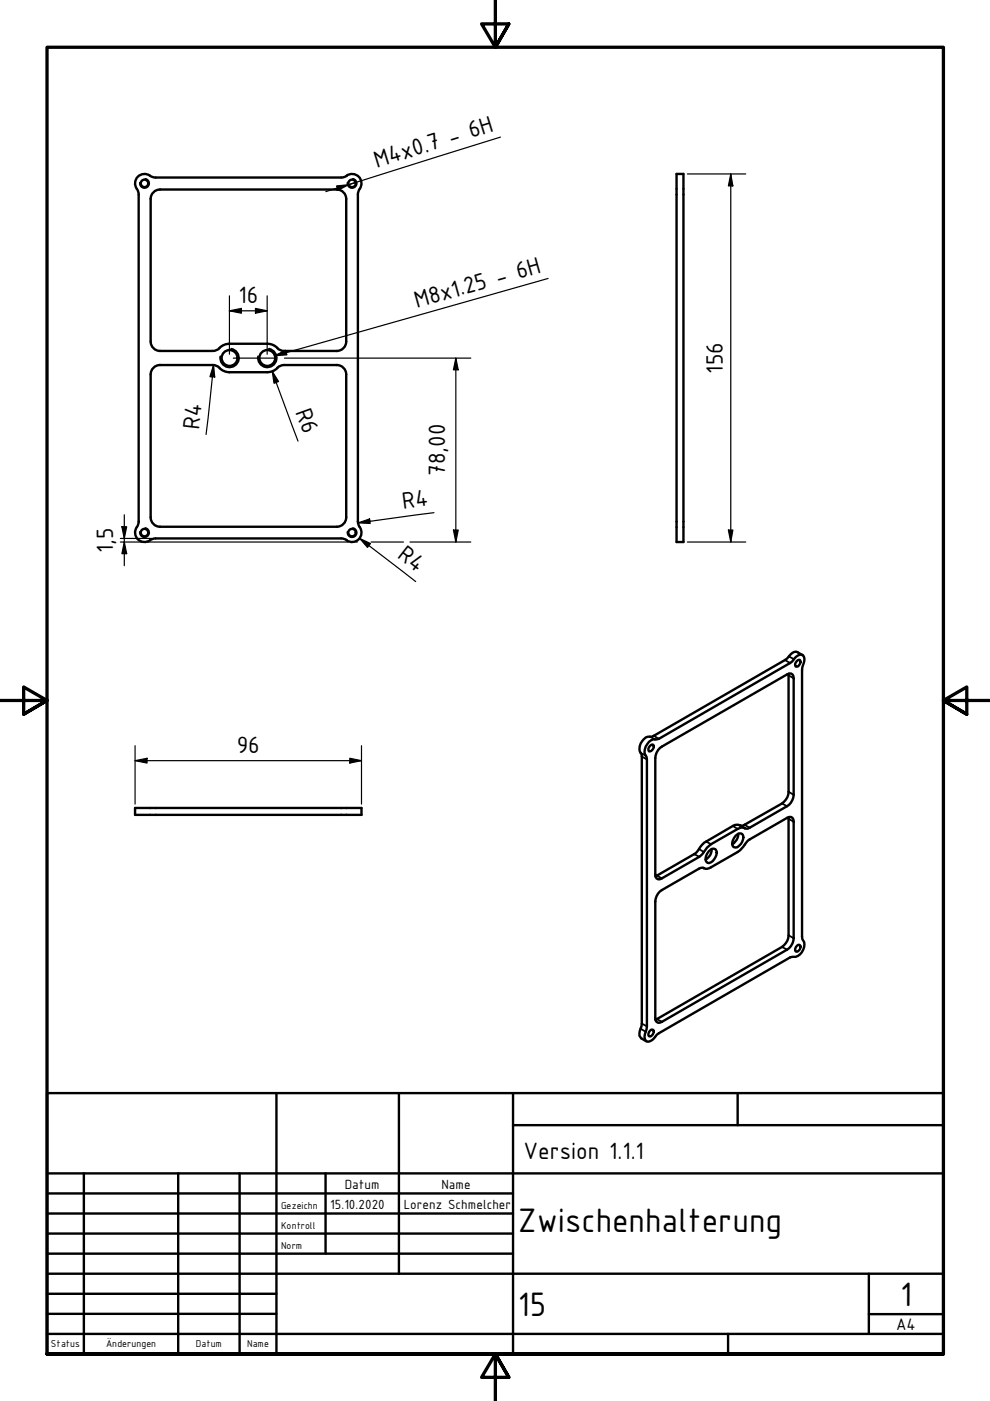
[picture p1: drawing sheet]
<svg xmlns="http://www.w3.org/2000/svg" width="210mm" height="297mm" viewBox="0 0 210 297" stroke-linecap="round" stroke-linejoin="round" font-family="sans-serif">
<!-- layer: Sichtbar (ISO) -->
<g fill="none" stroke="#000" stroke-width=".51">
<path d="M33 37.6l-.6-.1a2.29 2.29 0 0 0-3.5 .3 2 2 0 0 0 .1 2.2M73.5 37.3a2.03 2.03 0 0 1 2.7 .3 2.03 2.03 0 0 1-.1 2.7l-.2 .9v69.4M73.5 37.3l-1.1 .3h-39.4M143.4 36.9h1.5v78h-1.5zM29 40.1l.4 1.1v69.4M31.9 42.1v30.3M71.4 40.2a2 2 0 0 1 2 2M71.4 40.2h-37.5a2 2 0 0 0-2 2M73.4 42.1v30.3M31.9 72.4a2 2 0 0 0 2 2h11.2a2.22 2.22 0 0 0 1.8-.9l.8-.5 1-.1h7.9l1 .1 1.2 .8M46.5 78l.8 .6 1.4 .3h8.5l.9-.3 .7-.6M46.5 78a2 2 0 0 0-1.4-.6h-11.2a2 2 0 0 0-2 2v30.3a2 2 0 0 0 2 2h37.5"/>
<path d="M58.8 73.8l.7 .5 .7 .1M60.2 77.4l-.7 .1-.7 .5M60.3 74.4h11.1M60.3 77.4h11.1M71.4 77.4a2 2 0 0 1 2 2v30.3a2 2 0 0 1-2 2M73.4 72.4a2 2 0 0 1-2 2M29 111.8a2.03 2.03 0 0 0 .4 2.7 2.03 2.03 0 0 0 2.7-.1l.9-.2M29.4 110.6l-.4 1.1M33 114.2h39.4l1.1 .3M75.9 110.6l.1 .6a2.29 2.29 0 0 1-.3 3.4 2 2 0 0 1-2.2-.1M170.2 138.9l-1.1-.6a1.45 1.45 0 0 0-1.8 .9l-.9 .7-28.2 16.3a2.46 2.46 0 0 0-2.6 3l.5 1.2v56.6l-.3 1.1a1.79 1.79 0 0 0 .2 2l1 .7M137.6 157.3a1.74 1.74 0 0 1 1.7-.5l.4-.2 28.3-16.3a2.54 2.54 0 0 1 2-1.5 1.41 1.41 0 0 1 .3 2.1l-.2 1.1v57.1a2.45 2.45 0 0 1-2.1 3.8l-.5 .1-28.2 16.4a2.54 2.54 0 0 1-2.1 1.4 1.41 1.41 0 0 1-.3-2.1l.3-1.1-.1-57.1a2.06 2.06 0 0 1 .1-2.7z"/>
<path d="M137.9 158.1l.5-.3a.89 .89 0 0 1 .1 1 .89 .89 0 0 1-.9 .5 .9 .9 0 0 1 .3-1.2zM139.9 158.6l27-15.6 .8-.2 .5 .5 .1 .5v24.7a3 3 0 0 1-1.4 2.4l-8 4.6a1.75 1.75 0 0 1-1.7-.1l-.8 .4-5.7 3.2-.8 .7-.9 1.3-.7 .7-8 4.5-.4 .2-.7-.2-.3-.8v-24.7a3.2 3.2 0 0 1 1-2.1zM167.2 142.9v25a3 3 0 0 1-1.4 2.5l-8.3 4.7-.6-.1M169 140.1l.5-.2a.89 .89 0 0 1 .1 1 .89 .89 0 0 1-.9 .4 .9 .9 0 0 1 .3-1.2zM28.6 171.3h48v1.5h-48zM156 177.2a.93 .93 0 0 1 1.5-.1 2.3 2.3 0 0 1-1.5 2.6l-.4-.1a1.66 1.66 0 0 1 .4-2.4zM156.5 176.8a2.49 2.49 0 0 1-1.2 2.2M157.9 175.6a2.16 2.16 0 0 0-2.1-.7l-6.5 3.8-1.7 2.1-.4 .3-8.3 4.7M167.2 173.3v25a3 3 0 0 1-1.4 2.5l-26.9 15.4M139.9 189l8.4-4.9a1.11 1.11 0 0 1 1.3 .1l1.1-.3 5.7-3.3 .8-.7 1.4-1.7 .3-.2 8-4.6 .4-.2 .7 .2 .3 .8v24.7a3 3 0 0 1-1.4 2.4l-26.6 15.3-.8 .2-.5-.5-.1-.5v-24.7a3.2 3.2 0 0 1 1-2.1zM149.2 184l.1 .1M150.3 180.5a.9 .9 0 0 1 1.6-.1 2.39 2.39 0 0 1-1.6 2.6 .97 .97 0 0 1-.6-1.6z"/>
<path d="M150.9 180a2.31 2.31 0 0 1-1.3 2.2M137.9 218.5l.2-.2 .5 .1a.96 .96 0 0 1-1 1.3 .91 .91 0 0 1 .3-1.2zM169 200.5l.2-.2 .5 .2a.96 .96 0 0 1-1 1.2 .91 .91 0 0 1 .3-1.2z"/>
<circle cx="30.6" cy="38.9" r=".79"/>
<circle cx="74.6" cy="38.9" r=".79"/>
<circle cx="48.7" cy="75.9" r="1.68"/>
<circle cx="56.7" cy="75.9" r="1.68"/>
<circle cx="30.6" cy="112.9" r=".79"/>
<circle cx="74.6" cy="112.9" r=".79"/>
</g>
<!-- layer: Sichtbar schmal (ISO) -->
<g fill="none" stroke="#000" stroke-width=".38">
<path d="M30.8 37.9a.98 .98 0 0 1 .8 1.2 .98 .98 0 0 1-1.1 .7 .98 .98 0 0 1-.8-1.1M74.8 37.9a.98 .98 0 0 1 .8 1.2 .98 .98 0 0 1-1.1 .7 .98 .98 0 0 1-.8-1.1M49 73.9a2 2 0 0 1 1.6 2.3 2 2 0 0 1-2.3 1.7 2 2 0 0 1-1.6-2.3M57 73.9a2 2 0 0 1 1.6 2.3 2 2 0 0 1-2.3 1.7 2 2 0 0 1-1.6-2.3M30.8 112a.98 .98 0 0 1 .8 1.1 .98 .98 0 0 1-1.1 .8 .98 .98 0 0 1-.8-1.2M74.8 112a.98 .98 0 0 1 .8 1.1 .98 .98 0 0 1-1.1 .8 .98 .98 0 0 1-.8-1.2M166.4 139.9l1.1 .7M167.3 139.2l1 .5M135.8 159.6l1.1 .6M137.8 156.2l1.1 .6M138.6 156l1.1 .6M167.2 143.2l1.1 .6"/>
<path d="M136.1 160.4l1.1 .6M149.7 178.4l1 .6M155.4 175.1l1 .7M157.9 174.9l1 .6M165.8 170.4l1.1 .5M167.2 167.9l1.1 .6M167.2 173.6l1.1 .6M139.3 185.7l1 .5M147.2 181.1l1.1 .6M148.2 180l1 .6M149.2 184v.1M167.2 198.3l1.1 .6"/>
<path d="M135.8 218.1l1.1 .6M136.1 217l1.1 .6M139.3 216.1l1 .5M165.8 200.8l1.1 .5"/>
</g>
<!-- layer: Rahmen (ISO) -->
<path d="M105 0v10l-2.9-4.9h5.8l-2.9 4.9 2.9-4.9M0 148.5h10l-5-2.8v5.7l5-2.9-5 2.9M210 148.5h-10l5-2.8v5.7l-5-2.9 5 2.9M10 287.1v-277.1h190v277.1h-190h190M107.9 292l-2.9-4.9 2.9 4.9h-5.8l2.9-4.9v9.9" fill="none" stroke="#000" stroke-width=".7"/>
<!-- layer: Titel (ISO) -->
<g fill="none" stroke="#000" stroke-width=".51">
<path d="M10 231.8h190v55.3h-190zM58.6 231.8v55.3M84.6 231.8v38.3M108.8 238.6h91.2M108.8 231.8v55.3M156.4 231.8v6.8M10 253h98.8M10 257.3h98.8M10 248.8h190M17.8 248.8v38.3M37.8 248.8v38.3M50.8 248.8v38.3"/>
<path d="M69 248.8v17M10 261.5h98.8M10 265.8h98.8M10 270.1h190M10 274.3h48.6M10 278.6h48.6M184.2 278.6h15.8M184.2 270.1v12.7M10 282.8h190M154.4 282.8v4.3"/>
</g>
<g fill="none" stroke="#000" stroke-width=".25">
<path d="M145.7 36.9h12.4M154.9 36.9l.5 2.5h-1zM154.9 36.9v78M45.3 77.4l.2 2.5h-1zM45.3 77.4l-1.6 14.7M48.6 65.9l2.6-.5v1zM48.6 65.9h8M48.6 62.7v12.4M49.5 75.9h9M54.2 65.4l2.4 .5-2.4 .5zM56.6 62.7v12.4M57.7 78.7l1.4 2.2-1 .4z"/>
<path d="M57.7 78.7l5.5 14.8M60.3 75.9h39.5M96.6 75.9l.6 2.5h-1.1zM96.6 75.9v39M25.5 114.9h48.4M25.5 114.2h6.7M25.8 111.7h1.1l-.5 2.5zM26.4 114.9l.5 2.5h-1.1zM26.4 109.1v10.8M75.4 114.9h.4M75.9 110.9l2.5-.9 .1 1zM76.3 114.2l2.2 1-.6 .9z"/>
<path d="M76.3 114.2l11.8 9.1M78.7 114.9h6.8M86.9 114.9h12.9M92 108.7l-16.1 2.2M96.1 112.4h1.1l-.6 2.5zM145.7 114.9h12.4M154.4 112.4h1l-.5 2.5zM28.6 158.1v12.4M76.6 158.1v12.4M28.6 161.3l2.6-.5v1zM28.6 161.3h48M74.2 160.8l2.4 .5-2.4 .5z"/>
</g>
<g fill="#000">
<path d="M154.9 36.9l.5 2.5h-1z" fill-rule="evenodd"/>
<path d="M45.3 77.4l.2 2.5h-1z" fill-rule="evenodd"/>
<path d="M48.6 65.9l2.6-.5v1z" fill-rule="evenodd"/>
<path d="M54.2 65.4l2.4 .5-2.4 .5z" fill-rule="evenodd"/>
<path d="M96.6 75.9l.6 2.5h-1.1z" fill-rule="evenodd"/>
<path d="M57.7 78.7l1.4 2.2-1 .4z" fill-rule="evenodd"/>
<path d="M25.8 111.7h1.1l-.5 2.5z" fill-rule="evenodd"/>
<path d="M26.4 114.9l.5 2.5h-1.1z" fill-rule="evenodd"/>
<path d="M75.9 110.9l2.5-.9 .1 1z" fill-rule="evenodd"/>
<path d="M76.3 114.2l2.2 1-.6 .9z" fill-rule="evenodd"/>
<path d="M96.1 112.4h1.1l-.6 2.5z" fill-rule="evenodd"/>
<path d="M154.4 112.4h1l-.5 2.5z" fill-rule="evenodd"/>
<path d="M28.6 161.3l2.6-.5v1z" fill-rule="evenodd"/>
<path d="M74.2 160.8l2.4 .5-2.4 .5z" fill-rule="evenodd"/>
</g>
<!-- layer: Symbol (ISO) -->
<path d="M71.4 39.4l2.5-.2-2.3 1.2zM73.9 39.2l-4.8 1.4M75.4 38.7l-1.5 .5M106.1 29.1l-32.2 10.1M116.2 59l-58 16.4M58.2 75.4l2.3-1.1 .3 .9z" fill="none" stroke="#000" stroke-width=".25"/>
<g fill="#000">
<path d="M71.4 39.4l2.5-.2-2.3 1.2z" fill-rule="evenodd"/>
<path d="M58.2 75.4l2.3-1.1 .3 .9z" fill-rule="evenodd"/>
</g>
<g font-size="7.7">
<text x="109.8" y="261.2">Zwischenhalterung</text>
<text x="109.8" y="278.9">15</text>
<text x="190.9" y="276.8">1</text>
</g>
<g font-size="5.4">
<text x="79.9" y="35.6" transform="rotate(-17 79.9 35.6)">M4x0.7 - 6H</text>
<text x="50.5" y="64.3">16</text>
<text x="88.4" y="65.3" transform="rotate(-16 88.4 65.3)">M8x1.25 - 6H</text>
<text x="153.3" y="79.2" transform="rotate(-90 153.3 79.2)">156</text>
<text x="62.6" y="87.3" transform="rotate(70 62.6 87.3)">R6</text>
<text x="42.2" y="91.2" transform="rotate(-84 42.2 91.2)">R4</text>
<text x="94.4" y="100.9" transform="rotate(-90 94.4 100.9)">78,00</text>
<text x="85.5" y="107.9" transform="rotate(-8 85.5 107.9)">R4</text>
<text x="24" y="117.3" transform="rotate(-90 24 117.3)">1,5</text>
<text x="84.1" y="118.1" transform="rotate(38 84.1 118.1)">R4</text>
<text x="50.2" y="159.7">96</text>
<text x="111" y="245.7">Version 1.1.1</text>
</g>
<text font-size="3.8" x="190" y="282">A4</text>
<g font-size="3">
<text x="70" y="256.3">15.10.2020</text>
<text x="73.1" y="252">Datum</text>
<text x="85.6" y="256.3">Lorenz Schmelcher</text>
<text x="93.6" y="252">Name</text>
</g>
<g font-size="2.3">
<text x="59.6" y="256.3">Gezeichn</text>
<text x="59.6" y="260.5">Kontroll</text>
<text x="59.6" y="264.8">Norm</text>
<text x="10.8" y="285.7">Status</text>
<text x="22.5" y="285.7">Änderungen</text>
<text x="41.5" y="285.7">Datum</text>
<text x="52.4" y="285.7">Name</text>
</g>
</svg>
